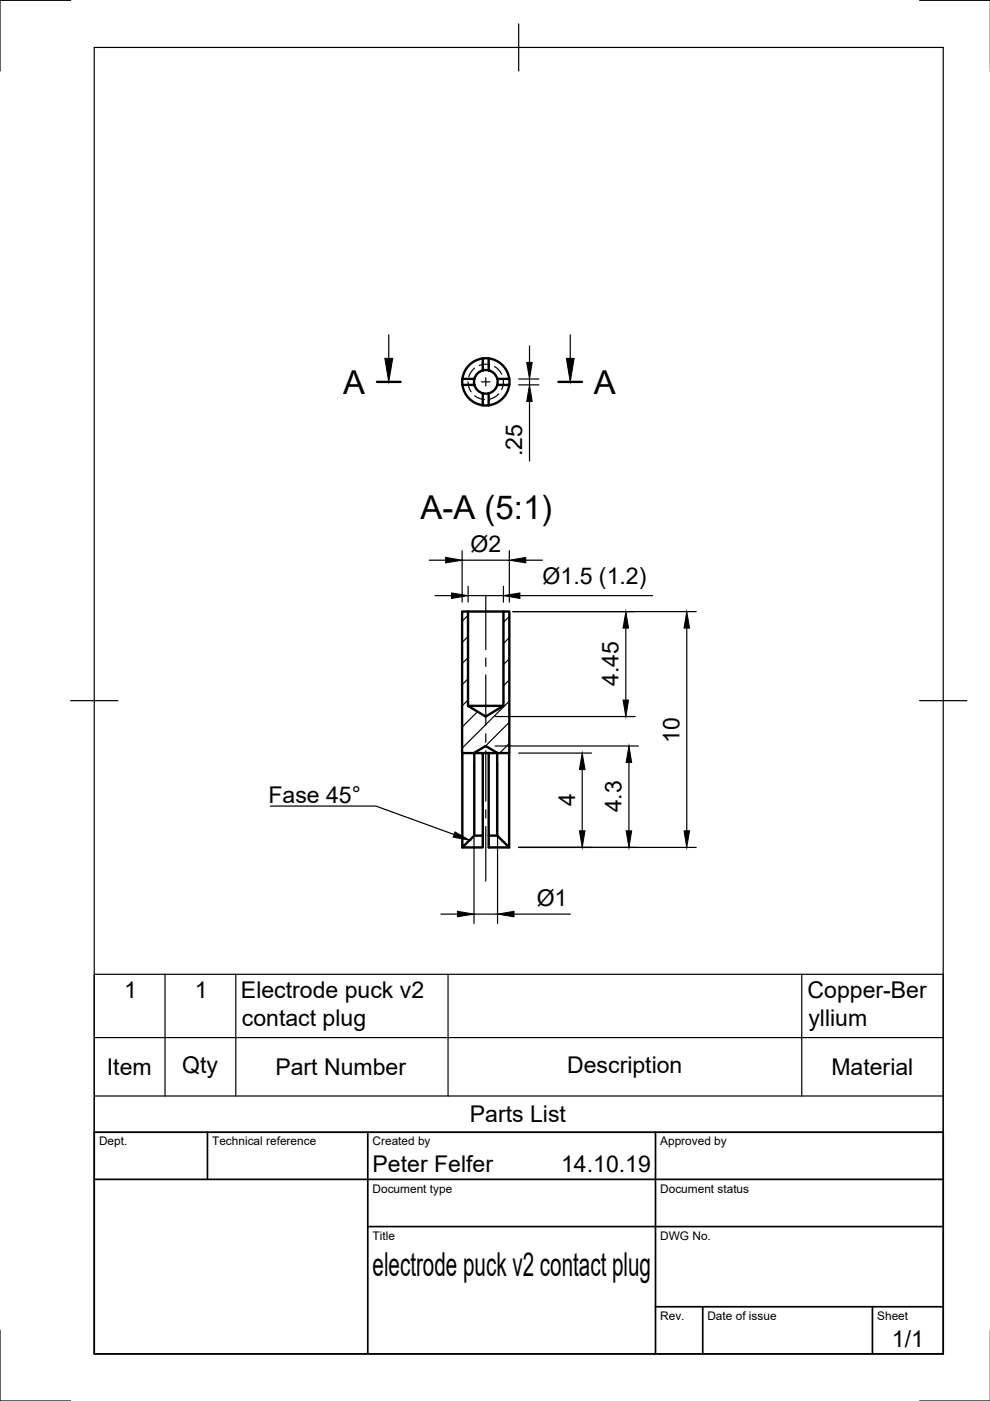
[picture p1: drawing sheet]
<svg xmlns="http://www.w3.org/2000/svg" width="210mm" height="297mm" viewBox="0 0 210 297" stroke-linecap="round" stroke-linejoin="round" font-family="sans-serif">
<!-- layer: Visible -->
<g fill="none" stroke="#000" stroke-width=".51">
<path d="M102.4 76v2.5h1.2M102.4 78.5a2.51 2.51 0 0 0-1.9 2.5 2.51 2.51 0 0 0 1.9 2.4v2.5M103.6 76v2.5M103.6 76a5 5 0 0 1 4.4 4.3M103.6 76a5 5 0 0 0-5.6 5 5 5 0 0 0 5.6 4.9M103.6 78.5l1.2 .7 .6 1.1M98 80.3h2.6M98 81.6h2.6M103.6 83.4v2.5M103.6 83.4h-1.2M105.4 80.3h2.5M105.4 81.6h2.5"/>
<path d="M105.4 80.3a2.51 2.51 0 0 1-1.8 3.1M108 80.3a5 5 0 0 1-4.4 5.6M98 129.7h1.2v20l3.8 2.2 3.7-2.2v-20h1.3v30h-2.5l-2.5-1.5-2.5 1.5h-2.5zM99.2 129.7h7.5M98 159.7v20l2.6-2.5v-17.5M99.2 149.7h7.5M100.5 159.7h.1M100.6 159.7h1.8v17.5h-1.8M102.4 159.7h1.2M105.4 159.7h-1.8v17.5M105.5 159.7l-.1 17.5 2.5 2.5M107.9 159.7v20h-4.3v-2.5h1.8"/>
<path d="M102.4 177.2v2.5h-4.4"/>
</g>
<!-- layer: Hidden -->
<path d="M100.6 78a3.7 3.7 0 0 0-1.2 1.9M103.8 77.3a3.7 3.7 0 0 0-2.2 .2M104.9 77.7l.8 .7 .7 .9M99.2 81a3.8 3.8 0 0 0 .7 2.1M100.6 83.9l1 .6 1.1 .2M105.7 83.5a3.6 3.6 0 0 1-1.9 1.1M106.7 80.4a3.7 3.7 0 0 1-.3 2.2" fill="none" stroke="#000" stroke-width=".25"/>
<!-- layer: Border -->
<path d="M15 .1h-15v15M20 10.1h180v276.9h-180zM110 5.1v10M195 .1h15M15 148.6h10M195 148.6h10M0 282.1v14.9h15M195 297h15" fill="none" stroke="#000" stroke-width=".25"/>
<!-- layer: TitleBlock -->
<path d="M20 240.1h180v46.9h-180zM20 250h180M44 240.1v9.9M78 240.1v46.9M139 240.1v46.9M78 260.1h122M139 277.1h61M149 277.1v9.9M185 277.1v9.9" fill="none" stroke="#000" stroke-width=".36"/>
<!-- layer: Smart Centers -->
<path d="M102.1 81h1.8M103 80.1v1.8M103 126.2v11.5M103 139.5v1.8M103 143.1v10.7M103 155.6v1.8M103 159.2v10.7M103 171.7v1.7M103 175.2v11.6" fill="none" stroke="#000" stroke-width=".25"/>
<!-- layer: Hatching -->
<g fill="none" stroke="#000" stroke-width=".25">
<path d="M99.3 130.5l-1.3 1.2M99.3 134.9l-1.3 1.3M99.3 139.4l-1.3 1.3M108 130.7l-1.3 1.2M108 135.2l-1.3 1.2M108 139.7l-1.3 1.2M99.3 143.9l-1.3 1.3M99.3 148.4l-1.3 1.3M101.3 150.9l-3.3 3.2M108 144.2l-1.3 1.2M108 148.6l-10 10M108 153.1l-5.1 5.1"/>
<path d="M108 157.6l-2.1 2.1"/>
</g>
<!-- layer: Section Lines -->
<path d="M79.9 81h5M118.4 81h5" fill="none" stroke="#000" stroke-width=".51"/>
<path d="M82.4 71v5M120.9 71v5" fill="none" stroke="#000" stroke-width=".25"/>
<path d="M81.6 76h1.7l-.9 5zM120.1 76h1.6l-.8 5z" fill="#000" stroke="#000" stroke-width=".21"/>
<!-- layer: FD_Dimensions -->
<g fill="none" stroke="#000" stroke-width=".25">
<path d="M112.3 73.3v3.5M110 80.4h4.3M110 81.6h4.3M112.3 80.4v1.2M112.3 85.1v12.7M91 118.8h3.5M98 116.8v10.9M98 118.8h10M108 116.8v10.9M111.5 118.8h3.5M92.2 126.3h3.5M99.3 124.3v3.4"/>
<path d="M99.3 126.3h7.4M106.7 124.3v3.4M108.7 129.7h38.9M110.2 126.3h28.2M132.7 133.2v15.2M145.6 133.2v43M105 151.9h29.7M105 158.2h30.3M110 159.7h15.4M100.5 161.7v34.1M105.5 161.7v34.1M110 179.7h37.6"/>
<path d="M123.4 163.2v13M133.3 161.7v14.5M93.5 193.8h3.5M100.5 193.8h5M109 193.8h11.9"/>
</g>
<g fill="#000" stroke="#000" stroke-width=".21">
<path d="M111.7 76.8h1.1l-.5 3.6zM112.3 81.6l.5 3.5h-1.1zM94.5 118.2l3.5 .6-3.5 .5zM108 118.8l3.5-.6v1.1zM95.7 125.7l3.6 .6-3.6 .6zM106.7 126.3l3.5-.6v1.2zM132.7 129.7l.6 3.5h-1.2zM145.6 129.7l.6 3.5h-1.2zM132.1 148.4h1.2l-.6 3.5zM122.9 176.2h1.1l-.6 3.5zM123.4 159.7l.6 3.5h-1.1zM133.3 158.2l.6 3.5h-1.1z"/>
<path d="M132.8 176.2h1.1l-.6 3.5zM145 176.2h1.2l-.6 3.5zM97 193.2l3.5 .6-3.5 .6zM105.5 193.8l3.5-.6v1.2z"/>
</g>
<!-- layer: Parts Lists -->
<path d="M20 206.6h180v33.5h-180zM20 220h180M35 206.6v25.8M50 206.6v25.8M95 206.6v25.8M170 206.6v25.8M20 232.4h180" fill="none" stroke="#000" stroke-width=".25"/>
<!-- layer: Leaders -->
<path d="M96.5 176.4l3.1 1.7-3.5-.6z" fill="#000" stroke="#000" stroke-width=".21"/>
<path d="M57.3 170.9h22.4l16.6 6" fill="none" stroke="#000" stroke-width=".25"/>
<g font-size="7">
<text x="72.8" y="83.5">A</text>
<text x="125.9" y="83.5">A</text>
<text x="89.1" y="109.9">A-A (5:1)</text>
<text x="79" y="270.6">electrode puck v2 contact plug</text>
</g>
<g font-size="4.9">
<text x="110.7" y="96.7" transform="rotate(-90 110.7 96.7)">.25</text>
<text x="99.8" y="117.1">Ø2</text>
<text x="115" y="123.8">Ø1.5 (1.2)</text>
<text x="131.1" y="145.5" transform="rotate(-90 131.1 145.5)">4.45</text>
<text x="144" y="157.5" transform="rotate(-90 144 157.5)">10</text>
<text x="56.9" y="170.2">Fase 45°</text>
<text x="121.9" y="170.9" transform="rotate(-90 121.9 170.9)">4</text>
<text x="131.8" y="172.2" transform="rotate(-90 131.8 172.2)">4.3</text>
<text x="113.8" y="192.2">Ø1</text>
<text x="26.3" y="211.6">1</text>
<text x="41.3" y="211.6">1</text>
<text x="51.1" y="211.6">Electrode puck v2</text>
<text x="171.2" y="211.6">Copper-Ber</text>
<text x="51.3" y="217.4">contact plug</text>
<text x="171.4" y="217.5">yllium</text>
<text x="22.7" y="227.9">Item</text>
<text x="38.6" y="227.5">Qty</text>
<text x="58.4" y="227.9">Part Number</text>
<text x="120.2" y="227.5">Description</text>
<text x="176.3" y="227.9">Material</text>
<text x="99.6" y="237.9">Parts List</text>
<text x="79" y="248.5">Peter Felfer</text>
<text x="119" y="248.5">14.10.19</text>
<text x="189.1" y="285.7">1/1</text>
</g>
<g font-size="2.5">
<text x="21" y="242.9">Dept.</text>
<text x="45" y="242.9">Technical reference</text>
<text x="79" y="242.9">Created by</text>
<text x="140" y="242.9">Approved by</text>
<text x="79" y="252.8">Document type</text>
<text x="140" y="252.8">Document status</text>
<text x="79" y="262.9">Title</text>
<text x="140" y="262.9">DWG No.</text>
<text x="140" y="279.9">Rev.</text>
<text x="150" y="279.9">Date of issue</text>
<text x="186" y="279.9">Sheet</text>
</g>
</svg>
